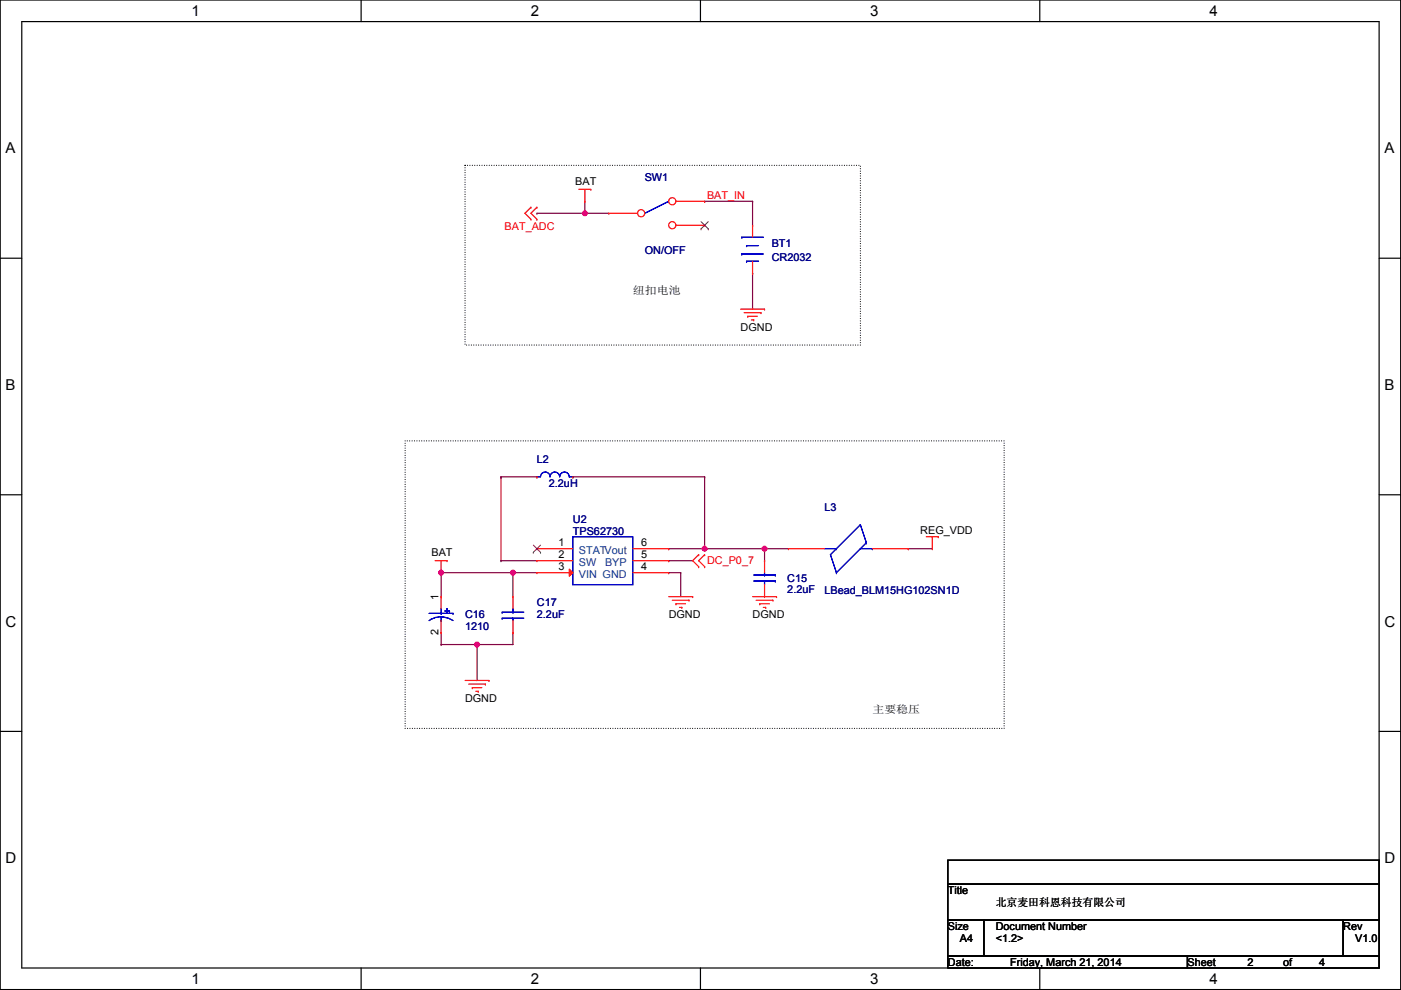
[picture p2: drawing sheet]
<svg xmlns="http://www.w3.org/2000/svg" width="297mm" height="210mm" viewBox="0 0 297 210" stroke-linecap="round" stroke-linejoin="round" font-family="sans-serif">
<path d="M0 0h297v209.8h-297zM4.6 4.6h287.8v200.6h-287.8z" fill="none" stroke="#000" stroke-width=".25"/>
<g fill="#fff">
<path d="M40.6 .5h1.8v3.6h-1.8z"/>
<path d="M40.6 205.7h1.8v3.6h-1.8z"/>
</g>
<path d="M76.6 0v4.6M76.6 205.2v4.6" fill="none" stroke="#000" stroke-width=".25"/>
<g fill="#fff">
<path d="M112.5 .5h1.8v3.6h-1.8z"/>
<path d="M112.5 205.7h1.8v3.6h-1.8z"/>
</g>
<path d="M148.5 0v4.6M148.5 205.2v4.6" fill="none" stroke="#000" stroke-width=".25"/>
<g fill="#fff">
<path d="M184.5 .5h1.7v3.6h-1.7z"/>
<path d="M184.5 205.7h1.7v3.6h-1.7z"/>
</g>
<path d="M220.5 0v4.6M220.5 205.2v4.6" fill="none" stroke="#000" stroke-width=".25"/>
<g fill="#fff">
<path d="M256.4 .5h1.8v3.6h-1.8z"/>
<path d="M256.4 205.7h1.8v3.6h-1.8z"/>
<path d="M1.2 29.7h2.1v3.5h-2.1z"/>
<path d="M293.5 29.7h2.2v3.5h-2.2z"/>
<path d="M1.2 79.8h2.1v3.6h-2.1z"/>
<path d="M293.5 79.8h2.2v3.6h-2.2z"/>
</g>
<path d="M0 54.7h4.6M292.4 54.7h4.6" fill="none" stroke="#000" stroke-width=".25"/>
<g fill="#fff">
<path d="M1.2 130h2.3v3.5h-2.3z"/>
<path d="M293.5 130h2.3v3.5h-2.3z"/>
</g>
<path d="M0 104.9h4.6M292.4 104.9h4.6" fill="none" stroke="#000" stroke-width=".25"/>
<g fill="#fff">
<path d="M1.2 180.2h2.3v3.5h-2.3z"/>
<path d="M293.5 180.2h2.3v3.5h-2.3z"/>
</g>
<path d="M0 155.1h4.6M292.4 155.1h4.6" fill="none" stroke="#000" stroke-width=".25"/>
<path d="M98.6 35.1h83.8v38.1h-83.8zM85.9 93.5h127v60.9h-127z" fill="none" stroke="#000" stroke-width=".25" stroke-dasharray="0 .5"/>
<path d="M149.4 42.7h.1M149.4 42.7h10.2M141.8 116.3h.1M149.4 101.1h.1M149.4 101.1v15.2h-7.6M162.1 116.3h.1M162.1 116.3h5.1M141.8 121.4h.1M141.8 121.4h2.5M144.3 121.4h.1M144.3 121.4v5.1" fill="none" stroke="#800040" stroke-width=".25"/>
<circle cx="162.1" cy="116.3" r=".5" fill="#f0f"/>
<circle cx="162.1" cy="116.3" r=".5" fill="none" stroke="#f0f" stroke-width=".25"/>
<path d="M162.1 116.3h.1M162.1 116.3v2.6M93.5 121.4h.1M93.5 121.4v5.1" fill="none" stroke="#800040" stroke-width=".25"/>
<circle cx="93.5" cy="121.4" r=".5" fill="#f0f"/>
<circle cx="93.5" cy="121.4" r=".5" fill="none" stroke="#f0f" stroke-width=".25"/>
<path d="M93.5 121.4h.1M93.5 121.4h15.3M108.8 121.4h.1M108.8 121.4v5.1" fill="none" stroke="#800040" stroke-width=".25"/>
<circle cx="108.8" cy="121.4" r=".5" fill="#f0f"/>
<circle cx="108.8" cy="121.4" r=".5" fill="none" stroke="#f0f" stroke-width=".25"/>
<g fill="none" stroke="#800040" stroke-width=".25">
<path d="M106.2 101.1h.1M106.2 118.9h.1M106.2 118.9h7.6M106.2 101.1v17.8M106.2 101.1h7.6M121.5 101.1h.1M121.5 101.1h27.9M141.8 118.9h.1M141.8 118.9h5.1M93.5 136.7h.1M93.5 136.7h7.6M101.1 136.7h.1"/>
<path d="M101.1 136.7v7.6M108.8 121.4h.1M108.8 121.4h5"/>
</g>
<circle cx="101.1" cy="136.7" r=".5" fill="#f0f"/>
<circle cx="101.1" cy="136.7" r=".5" fill="none" stroke="#f0f" stroke-width=".25"/>
<path d="M149.4 116.3h.1M149.4 116.3h12.7M93.5 134.1h.1M93.5 134.1v2.6M101.1 136.7h.1M108.8 134.1h.1M108.8 134.1v2.6h-7.7" fill="none" stroke="#800040" stroke-width=".25"/>
<circle cx="149.4" cy="116.3" r=".5" fill="#f0f"/>
<circle cx="149.4" cy="116.3" r=".5" fill="none" stroke="#f0f" stroke-width=".25"/>
<path d="M124 42.7h.1M124 45.2h.1M124 42.7v2.5M124 45.2h5.1M159.6 42.7h.1M159.6 57.9h.1M159.6 42.7v5.1M159.6 57.9v7.6M192.6 116.3h.1M192.6 116.3h5.1" fill="none" stroke="#800040" stroke-width=".25"/>
<circle cx="124" cy="45.2" r=".5" fill="#f0f"/>
<circle cx="124" cy="45.2" r=".5" fill="none" stroke="#f0f" stroke-width=".25"/>
<path d="M113.8 45.2h.1M113.8 45.2h10.2" fill="none" stroke="#800040" stroke-width=".25"/>
<g fill="none" stroke="#f00" stroke-width=".25">
<path d="M112.6 43.9h.1M112.6 46.5h.1M112.6 43.9l-1.3 1.3 1.3 1.3M113.8 43.9h.1M113.8 46.5h.1M113.8 43.9l-1.2 1.3 1.2 1.3M122.7 40.1h2.6M124 42.7h.1M124 40.1v2.6M125.3 40.1h.1M157 65.5h5.1M157.8 66.3h3.5"/>
<path d="M158.5 67.1h.1M158.5 67.1h2.1M159.3 67.8h.5M159.8 67.8h.1M161.3 66.3h.1M162.1 65.5h.1M92.2 118.9h2.6M93.5 118.9v2.5M94.8 118.9h.1M148.1 117.6h.1M148.1 117.6l-1.2 1.3 1.2 1.2M149.4 117.6h.1"/>
<path d="M149.4 117.6l-1.3 1.3 1.3 1.2M162.1 118.9h.1M162.1 118.9v2.5M196.4 113.8h2.5M197.7 116.3h.1M197.7 113.8v2.5M198.9 113.8h.1M93.5 121.4h.1M108.8 134.1h.1M108.8 126.5h.1M108.8 126.5v2.5M108.8 131.6v2.5"/>
<path d="M141.8 126.5h5.1M142.5 127.3h3.6M143.3 128h.1M143.3 128h2M144.1 128.8h.5M144.6 128.8h.1M146.1 127.3h.1M146.9 126.5h.1M148.1 120.1h.1M149.4 120.1h.1M159.6 126.5h5M160.3 127.3h3.6"/>
<path d="M161.1 128h.1M161.1 128h2M161.8 128.8h.6M162.1 126.5h.1M162.1 124v2.5M162.4 128.8h.1M163.9 127.3h.1M164.6 126.5h.1M98.6 144.3h5.1M99.4 145h3.5M100.1 145.8h.1M100.1 145.8h2.1"/>
<path d="M100.9 146.6h.5M101.4 146.6h.1M102.9 145h.1M103.7 144.3h.1"/>
</g>
<path d="M201 182.4h91.4v5.1h-91.4zM201 187.5h91.4v7.6h-91.4zM201 195.1h7.6v7.6h-7.6zM208.6 195.1h76.2v7.6h-76.2zM284.8 195.1h7.6v7.6h-7.6zM201 202.7h50.8v2.5h-50.8zM251.8 202.7h40.6v2.5h-40.6z" fill="none" stroke="#000" stroke-width=".25"/>
<g fill="none" stroke="#00f" stroke-width=".25">
<path d="M141.8 42.7h.1M141.8 42.7l-5.1 2.5M106.5 129.8h.1M106.5 131.1h.1M106.5 129.8h4.5M106.5 131.1h4.5M108.8 131.1h.1M108.8 129.8h.1M108.8 129v.8M108.8 131.1v.5M159.8 123.2h4.6M159.8 121.9h4.6"/>
<path d="M162.1 121.9h.1M162.1 123.2h.1M162.1 121.4v.5M162.1 123.2v.8M164.4 123.2h.1M164.4 121.9h.1"/>
</g>
<circle cx="135.9" cy="45.2" r=".76" fill="#fff"/>
<g fill="none" stroke="#f00" stroke-width=".25">
<path d="M129.1 45.2h.1M129.1 45.2h6.1"/>
<circle cx="135.9" cy="45.2" r=".76"/>
</g>
<circle cx="142.5" cy="42.7" r=".76" fill="#fff"/>
<g fill="none" stroke="#f00" stroke-width=".25">
<path d="M143.3 42.7h6.1M149.4 42.7h.1"/>
<circle cx="142.5" cy="42.7" r=".76"/>
</g>
<circle cx="142.5" cy="47.8" r=".76" fill="#fff"/>
<g fill="none" stroke="#f00" stroke-width=".25">
<path d="M143.3 47.8h6.1M149.4 47.8h.1M159.6 47.8h.1M159.6 57.9h.1M159.6 47.8v2.5M159.6 55.4v2.5M113.8 101.1h.1M113.8 116.3h.1M113.8 118.9h.1M113.8 116.3h7.7M113.8 118.9h7.7M121.5 101.1h.1"/>
<path d="M167.2 116.3h.1M167.2 116.3h7.6M185 116.3h7.6M192.6 116.3h.1"/>
<circle cx="142.5" cy="47.8" r=".76"/>
</g>
<path d="M148.6 48.5h.1M148.6 47l1.6 1.5M150.2 47l-1.6 1.5M150.2 48.5h.1M113.1 117.1h.1M113.1 115.6l1.5 1.5M114.6 115.6l-1.5 1.5M114.6 117.1h.1" fill="none" stroke="#804000" stroke-width=".21"/>
<g fill="none" stroke="#00f" stroke-width=".25">
<path d="M157.3 50.3h.1M157.3 53.9h.1M157.3 50.3h4.5M157.3 53.9h4.5M158.3 55.4h.1M158.3 52.1h.1M158.3 55.4h2.5M158.3 52.1h2.5M113.8 101.1h.8a1.01 1.01 0 0 1 1-1 1.01 1.01 0 0 1 1 1 1.02 1.02 0 0 1 1-1 1.02 1.02 0 0 1 1.1 1 1.02 1.02 0 0 1 1-1 1.02 1.02 0 0 1 1 1h.8M113.8 101.1h.1M121.5 113.8h12.7v10.2h-12.7zM121.5 101.1h.1"/>
<path d="M174.8 116.3h2.5M177.3 116.3h.1M182.4 111.3h.1M182.4 111.3l-6.3 6.3 1.2 3.8M182.4 111.3l1.3 3.8M182.4 116.3h2.6M183.7 115.1h.1M183.7 115.1l-6.4 6.3M185 116.3h.1M177.3 121.4h.1"/>
</g>
<path d="M120.7 120.7l.8 .7-.8 .8z" fill="#f00"/>
<g fill="none" stroke="#f00" stroke-width=".25">
<path d="M134.2 118.9h7.6M134.2 116.3h7.6M141.8 118.9h.1M141.8 116.3h.1M93.5 126.5h.1M93.5 134.1h.1M93.5 126.5v2.5M93.5 131.6v2.5M113.8 121.4h.1M113.8 121.4h7.7M120.7 120.7l.8 .7-.8 .8zM134.2 121.4h7.6"/>
<path d="M141.8 121.4h.1"/>
</g>
<path d="M91 131.6a4.6 4.6 0 0 1 5.1 0M91 130.1h5.1M93.5 131.6h.1M93.5 130.1h.1M93.5 129v1.1M93.5 130.8v.8M94.3 129.5h1M94.8 129h.1M94.8 129v1.1M95.3 129.5h.1M96.1 130.1h.1" fill="none" stroke="#00f" stroke-width=".25"/>
<circle cx="162.1" cy="116.3" r=".5" fill="#f0f"/>
<circle cx="162.1" cy="116.3" r=".5" fill="none" stroke="#f0f" stroke-width=".25"/>
<circle cx="93.5" cy="121.4" r=".5" fill="#f0f"/>
<circle cx="93.5" cy="121.4" r=".5" fill="none" stroke="#f0f" stroke-width=".25"/>
<circle cx="108.8" cy="121.4" r=".5" fill="#f0f"/>
<circle cx="108.8" cy="121.4" r=".5" fill="none" stroke="#f0f" stroke-width=".25"/>
<circle cx="101.1" cy="136.7" r=".5" fill="#f0f"/>
<circle cx="101.1" cy="136.7" r=".5" fill="none" stroke="#f0f" stroke-width=".25"/>
<circle cx="149.4" cy="116.3" r=".5" fill="#f0f"/>
<circle cx="149.4" cy="116.3" r=".5" fill="none" stroke="#f0f" stroke-width=".25"/>
<circle cx="124" cy="45.2" r=".5" fill="#f0f"/>
<circle cx="124" cy="45.2" r=".5" fill="none" stroke="#f0f" stroke-width=".25"/>
<g font-size="3.2">
<text x="40.6" y="3.4">1</text>
<text x="112.5" y="3.4">2</text>
<text x="184.5" y="3.4">3</text>
<text x="256.4" y="3.4">4</text>
<text x="1.2" y="32.5">A</text>
<text x="293.5" y="32.5">A</text>
<text x="1.2" y="82.7">B</text>
<text x="293.5" y="82.7">B</text>
<text x="1.2" y="132.9">C</text>
<text x="293.5" y="132.9">C</text>
<text x="1.2" y="183">D</text>
<text x="293.5" y="183">D</text>
<text x="40.6" y="208.6">1</text>
<text x="112.5" y="208.6">2</text>
<text x="184.5" y="208.6">3</text>
<text x="256.4" y="208.6">4</text>
</g>
<g font-size="2.3">
<text x="122" y="39.2">BAT</text>
<text x="134.2" y="62.4">纽纽晶纽</text>
<text x="157" y="70.1">DGND</text>
<text x="195.1" y="113.3">REG_VDD</text>
<text x="91.5" y="117.9">BAT</text>
<text x="118.4" y="115.8">1</text>
<text x="118.4" y="118.4">2</text>
<text x="135.9" y="118.4">5</text>
<text x="135.9" y="115.8">6</text>
<text x="118.4" y="120.9">3</text>
<text x="135.9" y="120.9">4</text>
<text x="93" y="127.3" transform="rotate(-90 93 127.3)">1</text>
<text x="141.8" y="131.1">DGND</text>
<text x="159.6" y="131.1">DGND</text>
<text x="93" y="134.6" transform="rotate(-90 93 134.6)">2</text>
<text x="98.6" y="148.9">DGND</text>
<text x="185" y="151.3">主可主主</text>
<text x="201" y="189.5">Title</text>
<text x="201" y="197.1">Size</text>
<text x="211.1" y="197.1">Document Number</text>
<text x="211.1" y="192.1">北北北北北北北北取北北北</text>
<text x="284.8" y="197.1">Rev</text>
<text x="203.5" y="199.7">A4</text>
<text x="211.1" y="199.7">&lt;1.2&gt;</text>
<text x="287.3" y="199.7">V1.0</text>
<text x="201" y="204.8">Date:</text>
<text x="214.2" y="204.8">Friday, March 21, 2014</text>
<text x="251.8" y="204.8">Sheet</text>
<text x="264.5" y="204.8">2</text>
<text x="272.1" y="204.8">of</text>
<text x="279.7" y="204.8">4</text>
</g>
<g font-size="2.3" fill="#000080">
<text x="136.7" y="38.4">SW1</text>
<text x="136.7" y="53.9">ON/OFF</text>
<text x="163.6" y="52.4">BT1</text>
<text x="163.6" y="55.4">CR2032</text>
<text x="113.8" y="98.1">L2</text>
<text x="116.4" y="103.2">2.2uH</text>
<text x="121.5" y="110.8">U2</text>
<text x="121.5" y="113.3">TPS62730</text>
<text x="174.8" y="108.2">L3</text>
<text x="166.9" y="123.5">C15</text>
<text x="166.9" y="125.8">2.2uF</text>
<text x="98.6" y="131.1">C16</text>
<text x="113.8" y="128.6">C17</text>
<text x="113.8" y="131.1">2.2uF</text>
<text x="174.8" y="126">LBead_BLM15HG102SN1D</text>
<text x="98.6" y="133.6">1210</text>
</g>
<g font-size="2.3" fill="#f00">
<text x="149.9" y="42.2">BAT_IN</text>
<text x="107" y="48.8">BAT_ADC</text>
<text x="149.9" y="119.7">DC_P0_7</text>
</g>
<g font-size="2.3" fill="#004080">
<text x="122.7" y="117.4">STATVout</text>
<text x="122.7" y="119.9">SW</text>
<text x="128.3" y="119.9">BYP</text>
<text x="122.7" y="122.5">VIN GND</text>
</g>
</svg>
